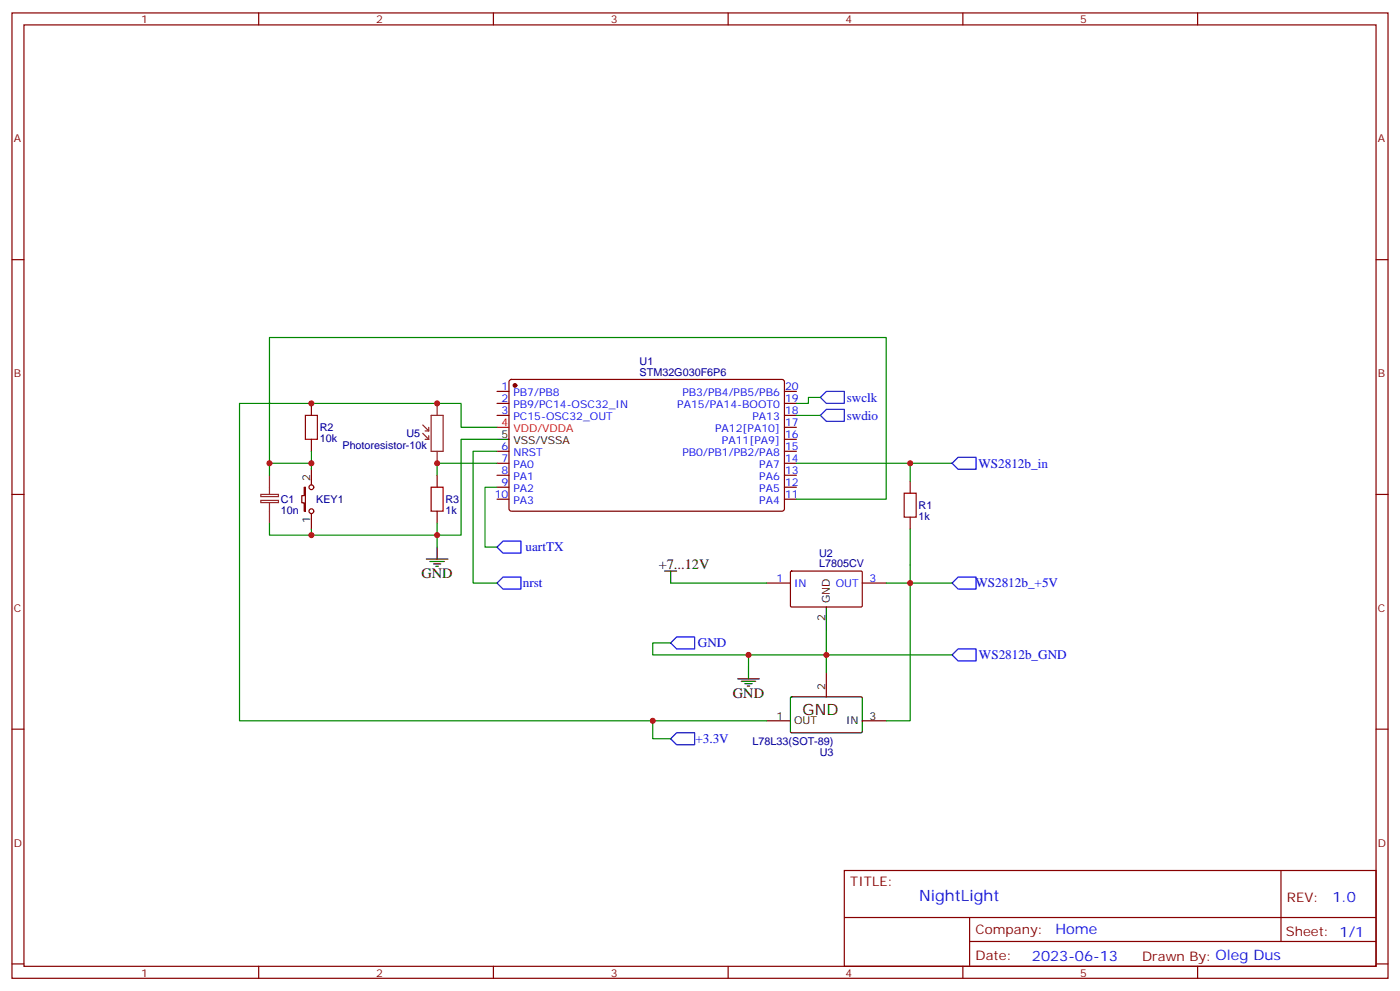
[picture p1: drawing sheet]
<svg xmlns="http://www.w3.org/2000/svg" width="412mm" height="292mm" viewBox="0 0 412 292" stroke-linecap="round" stroke-linejoin="round" font-family="sans-serif">
<g fill="none" stroke="#870000" stroke-width=".35">
<path d="M3.5 3.8h405.4v284.3h-405.4zM7.1 7.3h398.2v277.3h-398.2zM76.2 3.8v3.5M145.3 3.8v3.5M214.5 3.8v3.5M283.6 3.8v3.5M352.8 3.8v3.5M3.5 76.5h3.6M405.3 76.5h3.6M91.7 118.8v3.5M146.4 115.3h3.5M146.4 118.8h3.5"/>
<path d="M150.2 112l.4-.2h80l.5 .7-.1 37.6-.6 .5-80-.1-.5-.6v-37.4zM231.1 115.3h3.5M231.1 118.8h3.5M91.7 129.4v3.5M91.7 138.2v4.6M128.8 140v3.5M146.4 122.3h3.5M146.4 132.9h3.5M146.4 136.5h3.5M146.4 140h3.5M231.1 122.3h3.5M231.1 132.9h3.5"/>
<path d="M231.1 136.5h3.5M231.1 140h3.5M231.1 129.4h3.5M231.1 125.9h3.5M3.5 145.6h3.6M89.6 143.5h.4v7.1h-.4v-2.5h-.7v-2.1h.7zM91.7 151.3v4.6M128.8 150.6v3.5M146.4 143.5h3.5M146.4 147h3.5M231.1 143.5h3.5M231.1 147h3.5"/>
<path d="M268.1 141.7v3.6M268.1 152.3v3.6M405.3 145.6h3.6M225.8 171.7h7M232.9 168.4l.3-.2 20.6 .1 .2 .3-.1 10-.3 .2-20.6-.1-.2-.3zM254 171.7h7.1M243.4 198.2v7M3.5 214.8h3.6M225.8 212.3h7M254 212.3h7.1M405.3 214.8h3.6M248.7 256.4h156.6v28.2h-156.6z"/>
<path d="M377.3 256.4v20.9M248.7 270.2h156.5M285.6 277.3h119.6M285.6 270.2v14.2M3.5 283.9h3.6M76.2 284.6v3.5M145.3 284.6v3.5M214.5 284.6v3.5M283.6 284.6v3.5M352.8 284.6v3.5M405.3 283.9h3.6"/>
<circle cx="91.7" cy="150.6" r=".71"/>
<circle cx="91.7" cy="143.5" r=".71"/>
</g>
<circle cx="151.7" cy="113.5" r=".53" fill="#870000" stroke="#870000" stroke-width=".35"/>
<path d="M146.4 125.9h3.5" fill="none" stroke="#f00" stroke-width=".35"/>
<g fill="none" stroke="#000" stroke-width=".35">
<path d="M146.4 129.4h3.5M125.6 164.7h6.3M126.6 165.4h4.3M127.7 166.1h2.1M128.4 166.8h.7M128.8 161.1v3.6M195.8 168.2h3.5M197.6 168.2v3.5M243.4 178.8v7M217.3 200h6.4M220.5 196.4v3.6M218.4 200.7h4.2"/>
<path d="M219.4 201.4h2.1M220.1 202.1h.7M232.9 205.4l.3-.2 20.6 .1 .2 .3-.1 10.1-.3 .1h-20.6l-.2-.3z"/>
</g>
<path d="M90 122.3h3.5v7.1h-3.5zM127 143.5h3.5v7.1h-3.5zM266.3 145.3h3.6v7h-3.6z" fill="none" stroke="#a10000" stroke-width=".35"/>
<g fill="none" stroke="#008700" stroke-width=".35">
<path d="M241.7 117.1h-3.6v1.7h-3.5M79.4 140v-40.6h181.7v47.6h-26.5M79.4 136.5h12.3v1.7M91.7 132.9v3.6M146.4 125.9h-10.6v-7.1h-65.2v93.5h155.2M146.4 136.5h-17.6v3.5M146.4 129.4h-10.6v28.2h-7v3.5M146.4 132.9h-7.1v38.8h7.1M234.6 136.5h33.5v5.2M234.6 122.3h7.1M268.1 136.5h12.4M79.4 154.1v3.5h12.3v-1.7"/>
<path d="M128.8 154.1v3.5h-37.1M146.4 143.5h-3.5v17.6h3.5M268.1 155.9v56.4h-7M197.6 171.7h28.2M261.1 171.7h19.4M197.6 189.4h-5.3v3.5h28.2M243.4 185.8v12.4M280.5 192.9h-60v3.5M192.3 212.3v5.3h5.3"/>
</g>
<g fill="none" stroke="#8c2424" stroke-width=".35">
<path d="M128.8 118.8v3.5M79.4 140v5.6M124.5 125.2l1.8 1.7M124.5 127.6l1.8 1.8M125.2 126.9h1.1M125.2 129.4h1.1M126.3 125.9v1M126.3 128.3v1.1M127 122.3h3.5v10.6h-3.5zM128.8 132.9v3.6M76.8 147.4h5.2v.6h-5.2zM76.8 145.6h5.2v.7h-5.2z"/>
<path d="M79.4 148.1v6"/>
</g>
<path d="M243.4 115.3h5.3v3.5h-5.3l-1.7-1.7zM241.7 122.3l1.7-1.7h5.3v3.5h-5.3zM282.2 134.7h5.3v3.5h-5.3l-1.7-1.7zM148.2 159.4h5.3v3.5h-5.3l-1.8-1.8zM148.2 170h5.3v3.5h-5.3l-1.8-1.8zM282.2 170h5.3v3.5h-5.3l-1.7-1.8zM199.3 187.6h5.3v3.5h-5.3l-1.7-1.7zM282.2 191.1h5.3v3.6h-5.3l-1.7-1.8zM199.3 215.8h5.3v3.6h-5.3l-1.7-1.8z" fill="none" stroke="#00f" stroke-width=".35"/>
<g fill="#c00">
<circle cx="268.1" cy="171.7" r=".88"/>
<circle cx="268.1" cy="136.5" r=".88"/>
<circle cx="243.4" cy="192.9" r=".88"/>
<circle cx="128.8" cy="136.5" r=".88"/>
<circle cx="91.7" cy="157.6" r=".88"/>
<circle cx="128.8" cy="157.6" r=".88"/>
<circle cx="128.8" cy="118.8" r=".88"/>
<circle cx="91.7" cy="118.8" r=".88"/>
<circle cx="79.4" cy="136.5" r=".88"/>
<circle cx="91.7" cy="136.5" r=".88"/>
<circle cx="192.3" cy="212.3" r=".88"/>
<circle cx="220.5" cy="192.9" r=".88"/>
</g>
<text font-size="4.6" x="236.4" y="210.5">GND</text>
<text font-size="4.6" fill="#00f" x="270.8" y="265.4">NightLight</text>
<g font-size="4.2">
<text x="194" y="167.5">+7...12V</text>
<text x="124.2" y="170.3">GND</text>
<text x="215.9" y="205.6">GND</text>
</g>
<g font-size="4.2" fill="#00f">
<text x="392.5" y="265.7">1.0</text>
<text x="310.9" y="275.2">Home</text>
<text x="304" y="283">2023-06-13</text>
</g>
<g font-size="3.9" fill="#00f">
<text x="249.4" y="118.3">swclk</text>
<text x="249.4" y="123.6">swdio</text>
<text x="288.2" y="137.7">WS2812b_in</text>
<text x="154.8" y="162.4">uartTX</text>
<text x="154" y="173">nrst</text>
<text x="287.3" y="173">WS2812b_+5V</text>
<text x="205.6" y="190.6">GND</text>
<text x="288.4" y="194.1">WS2812b_GND</text>
<text x="204.8" y="218.9">+3.3V</text>
</g>
<g font-size="3.9" fill="#800">
<text x="250.5" y="261">TITLE:</text>
<text x="379.1" y="265.7">REV:</text>
<text x="287.4" y="275.2">Company:</text>
<text x="378.7" y="275.8">Sheet: 1/1</text>
<text x="287.4" y="282.9">Date:</text>
<text x="336.4" y="282.9">Drawn By: Oleg Dus</text>
</g>
<g font-size="3.2" fill="#800">
<text x="41.6" y="6.8">1</text>
<text x="110.8" y="6.8">2</text>
<text x="179.9" y="6.8">3</text>
<text x="249.1" y="6.8">4</text>
<text x="318.2" y="6.8">5</text>
<text x="4.1" y="41.9">A</text>
<text x="405.9" y="41.9">A</text>
<text x="4.1" y="111.1">B</text>
<text x="405.9" y="111.1">B</text>
<text x="4.1" y="180.2">C</text>
<text x="405.9" y="180.2">C</text>
<text x="4.1" y="249.3">D</text>
<text x="405.9" y="249.3">D</text>
<text x="41.6" y="287.6">1</text>
<text x="110.8" y="287.6">2</text>
<text x="179.9" y="287.6">3</text>
<text x="249.1" y="287.6">4</text>
<text x="318.2" y="287.6">5</text>
</g>
<g font-size="3.2" fill="#000080">
<text x="188.4" y="107.5">U1</text>
<text x="188.4" y="110.7">STM32G030F6P6</text>
<text x="94.2" y="130.2">10k</text>
<text x="94.2" y="127">R2</text>
<text x="119.8" y="128.8">U5</text>
<text x="100.9" y="132.3">Photoresistor-10k</text>
<text x="82.7" y="148.2">C1</text>
<text x="93.1" y="148.2">KEY1</text>
<text x="131.2" y="148.1">R3</text>
<text x="270.6" y="149.9">R1</text>
<text x="82.7" y="151.4">10n</text>
<text x="131.2" y="151.3">1k</text>
<text x="270.6" y="153">1k</text>
<text x="241.3" y="167.1">L7805CV</text>
<text x="241.3" y="164">U2</text>
<text x="221.7" y="219.4">L78L33(SOT-89)</text>
<text x="241.5" y="222.5">U3</text>
</g>
<g font-size="3.2" fill="#00f">
<text x="147.7" y="114.9">1</text>
<text x="147.7" y="118.5">2</text>
<text x="151.2" y="116.7">PB7/PB8</text>
<text x="201" y="116.7">PB3/PB4/PB5/PB6</text>
<text x="231.2" y="118.5">19</text>
<text x="231.2" y="114.9">20</text>
<text x="147.7" y="122">3</text>
<text x="151.2" y="120.2">PB9/PC14-OSC32_IN</text>
<text x="151.2" y="123.8">PC15-OSC32_OUT</text>
<text x="199.5" y="120.2">PA15/PA14-BOOT0</text>
<text x="221.7" y="123.8">PA13</text>
<text x="231.2" y="125.5">17</text>
<text x="231.2" y="122">18</text>
<text x="210.7" y="127.3">PA12[PA10]</text>
<text x="212.7" y="130.8">PA11[PA9]</text>
<text x="231.2" y="129">16</text>
<text x="147.7" y="132.6">6</text>
<text x="147.7" y="136.1">7</text>
<text x="151.2" y="134.3">NRST</text>
<text x="151.2" y="137.9">PA0</text>
<text x="201" y="134.3">PB0/PB1/PB2/PA8</text>
<text x="223.7" y="137.9">PA7</text>
<text x="231.2" y="136.1">14</text>
<text x="231.2" y="132.6">15</text>
<text x="147.7" y="139.6">8</text>
<text x="147.7" y="143.2">9</text>
<text x="151.2" y="141.4">PA1</text>
<text x="223.7" y="141.4">PA6</text>
<text x="231.2" y="143.2">12</text>
<text x="231.2" y="139.6">13</text>
<text x="145.7" y="146.7">10</text>
<text x="151.2" y="144.9">PA2</text>
<text x="151.2" y="148.4">PA3</text>
<text x="223.7" y="148.4">PA4</text>
<text x="223.7" y="144.9">PA5</text>
<text x="231.2" y="146.7">11</text>
<text x="228.7" y="171.4">1</text>
<text x="233.9" y="172.8">IN</text>
<text x="246.2" y="172.8">OUT</text>
<text x="256.1" y="171.4">3</text>
</g>
<g font-size="3.2" fill="#f00">
<text x="147.7" y="125.5">4</text>
<text x="151.2" y="127.3">VDD/VDDA</text>
</g>
<g font-size="3.2">
<text x="147.7" y="129">5</text>
<text x="151.2" y="130.8">VSS/VSSA</text>
<text x="91.4" y="141.7" transform="rotate(-90 91.4 141.7)">2</text>
<text x="91.4" y="154" transform="rotate(-90 91.4 154)">1</text>
<text x="244.5" y="177.7" transform="rotate(-90 244.5 177.7)">GND</text>
<text x="243.1" y="182.9" transform="rotate(-90 243.1 182.9)">2</text>
<text x="243.1" y="203.1" transform="rotate(-90 243.1 203.1)">2</text>
<text x="228.7" y="211.9">1</text>
<text x="233.9" y="213.4">OUT</text>
<text x="249.2" y="213.4">IN</text>
<text x="256.1" y="211.9">3</text>
</g>
</svg>
